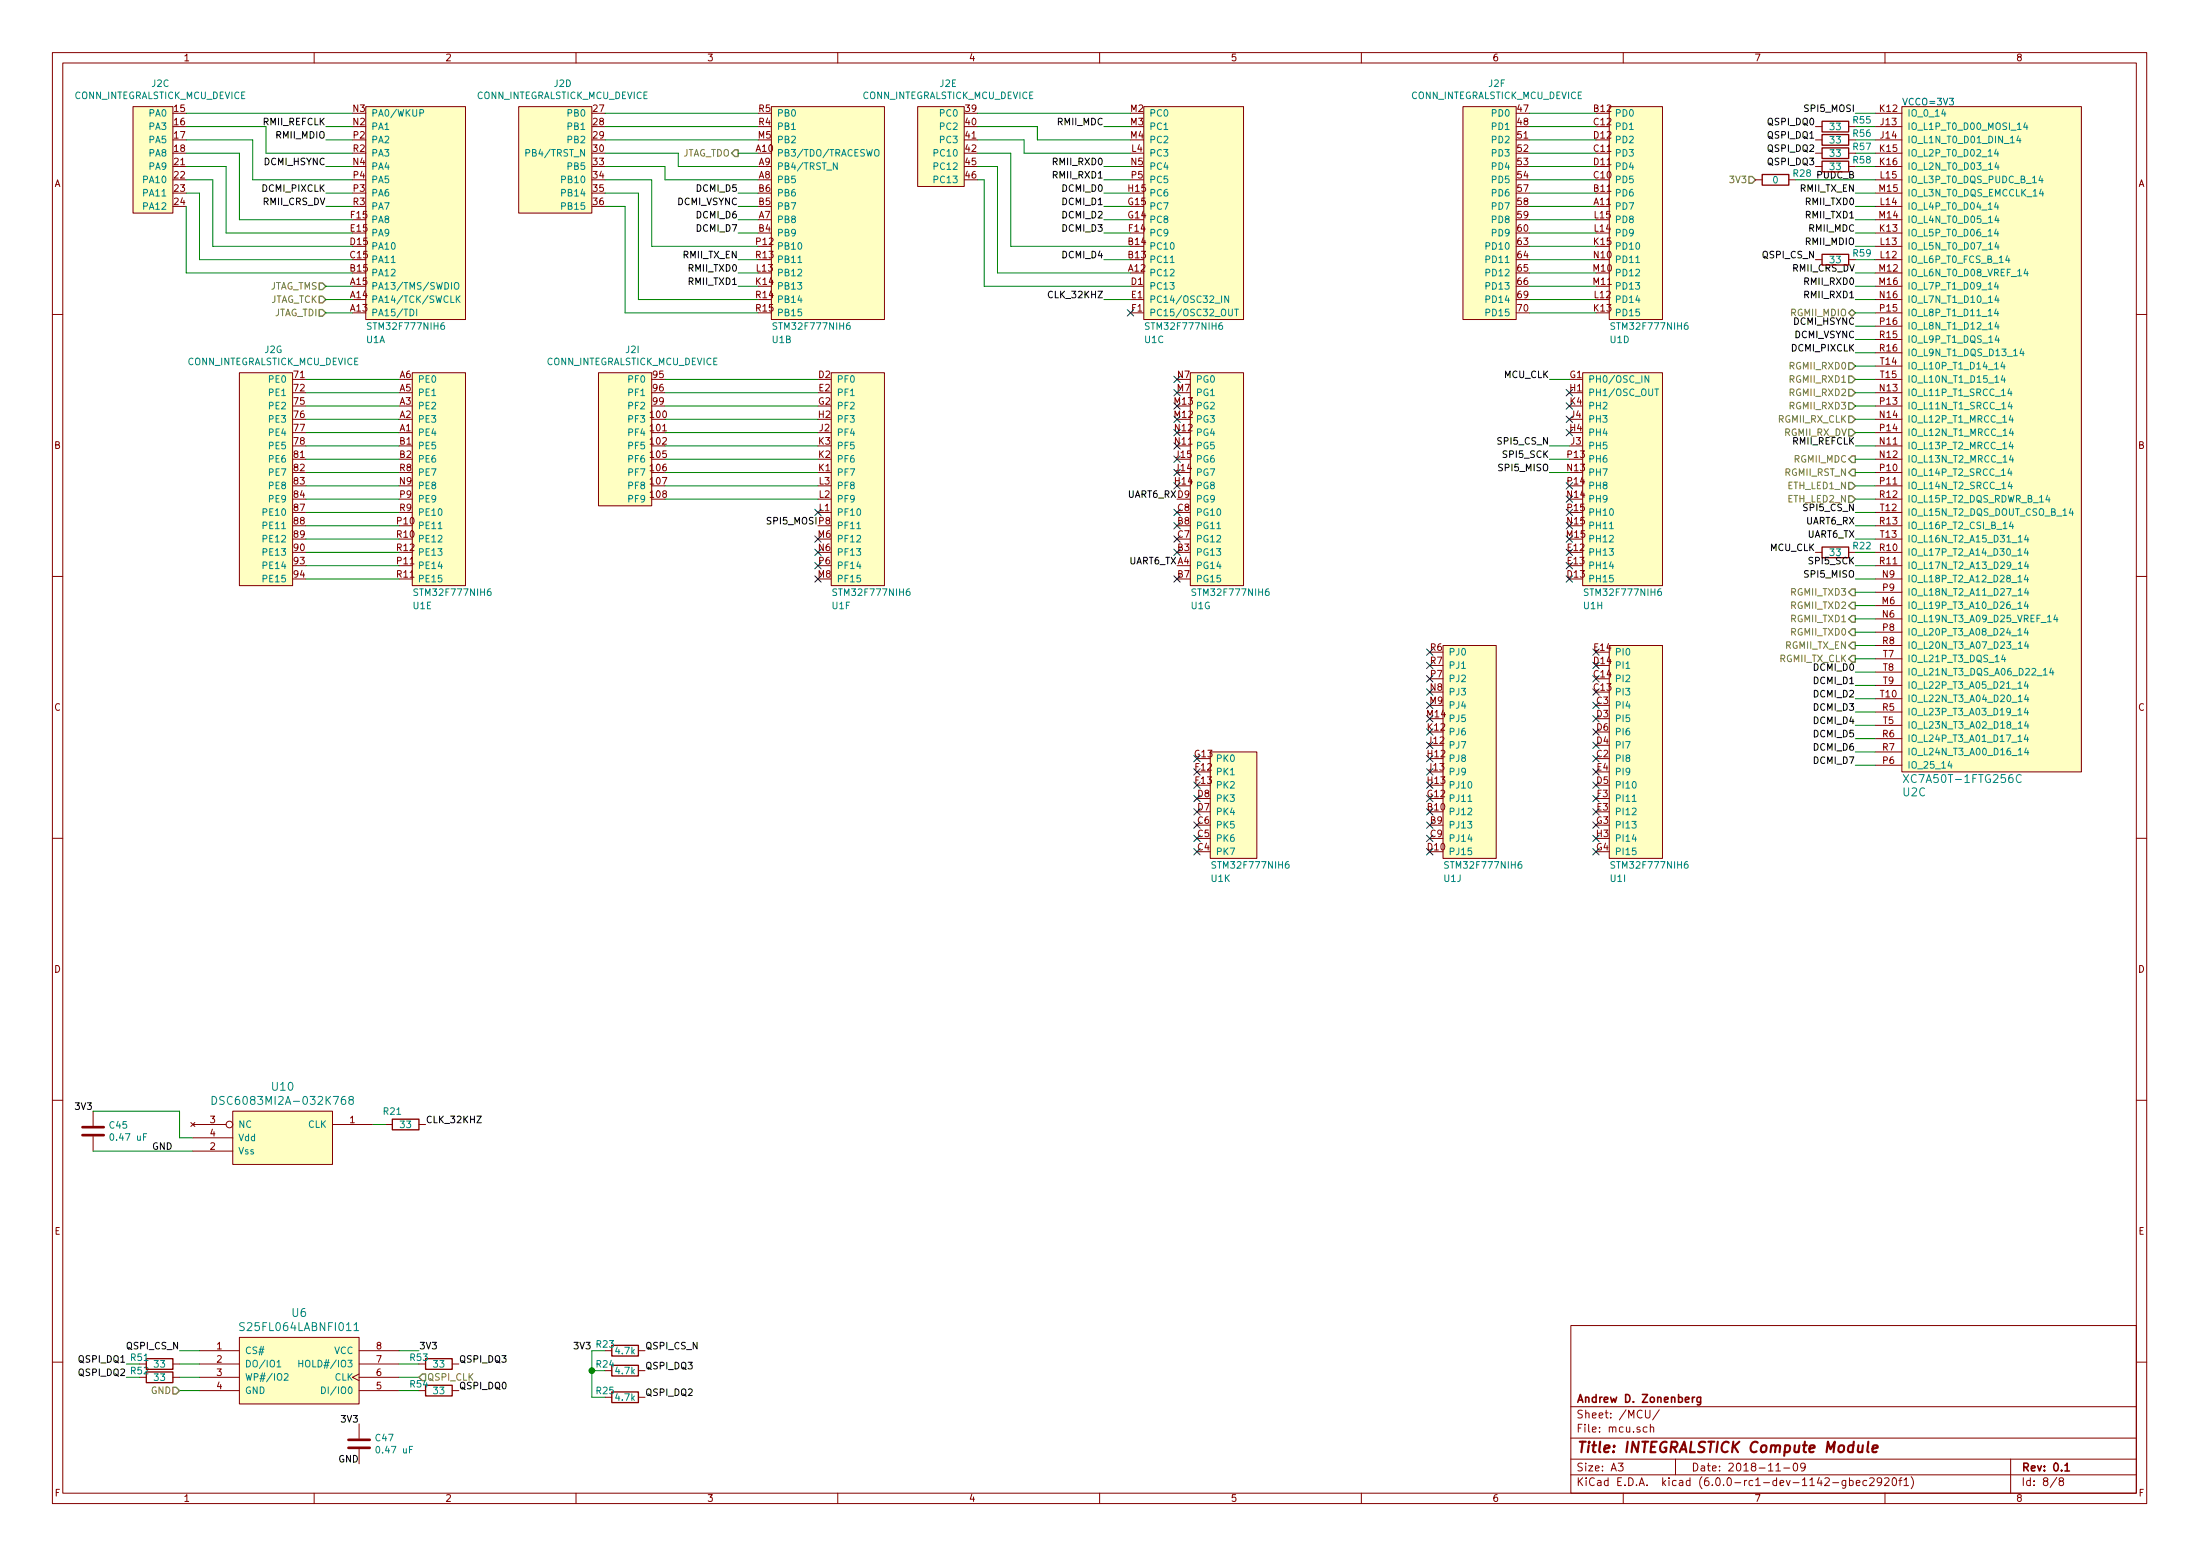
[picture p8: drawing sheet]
EESchema Schematic File Version 4
LIBS:integralstick-cache
EELAYER 29 0
EELAYER END
$Descr A3 16535 11693
encoding utf-8
Sheet 8 8
Title "INTEGRALSTICK Compute Module"
Date "2018-11-09"
Rev "0.1"
Comp "Andrew D. Zonenberg"
Comment1 ""
Comment2 ""
Comment3 ""
Comment4 ""
$EndDescr
$Comp
L st-azonenberg:STM32F777xx-TFBGA216 U?
U 1 1
P 2750 2400
AR Path="/5B6B7005/5B828F78" Ref="U?"  Part="12" 
AR Path="/5B6B7044/5B828F78" Ref="U1"  Part="1" 
F 0 "U1" H 2750 2250 50  0000 L CNN
F 1 "STM32F777NIH6‎" H 2750 2350 50  0000 L CNN
F 2 "azonenberg_pcb:BGA_216_13x13_DEPOP3x3_0.8MM" H 2750 2350 50  0001 C CNN
F 3 "" H 2750 2350 50  0001 C CNN
	1    2750 2400
	1    0    0    -1  
$EndComp
Text HLabel 2450 2150 0    50   Input ~ 0
JTAG_TMS
Text HLabel 2450 2250 0    50   Input ~ 0
JTAG_TCK
Text HLabel 2450 2350 0    50   Input ~ 0
JTAG_TDI
Wire Wire Line
	2450 2350 2650 2350
Wire Wire Line
	2650 2250 2450 2250
Wire Wire Line
	2450 2150 2650 2150
Text Label 2450 950  2    50   ~ 0
RMII_REFCLK
Wire Wire Line
	2450 950  2650 950 
Text Label 2450 1050 2    50   ~ 0
RMII_MDIO
Wire Wire Line
	2450 1050 2650 1050
Text Label 2450 1550 2    50   ~ 0
RMII_CRS_DV
Wire Wire Line
	2450 1550 2650 1550
$Comp
L st-azonenberg:STM32F777xx-TFBGA216 U?
U 3 1
P 8600 2400
AR Path="/5B6B7005/5B8290A8" Ref="U?"  Part="12" 
AR Path="/5B6B7044/5B8290A8" Ref="U1"  Part="3" 
F 0 "U1" H 8600 2250 50  0000 L CNN
F 1 "STM32F777NIH6‎" H 8600 2350 50  0000 L CNN
F 2 "azonenberg_pcb:BGA_216_13x13_DEPOP3x3_0.8MM" H 8600 2350 50  0001 C CNN
F 3 "" H 8600 2350 50  0001 C CNN
	3    8600 2400
	1    0    0    -1  
$EndComp
Text Label 8300 1250 2    50   ~ 0
RMII_RXD0
Text Label 8300 1350 2    50   ~ 0
RMII_RXD1
$Comp
L st-azonenberg:STM32F777xx-TFBGA216 U?
U 2 1
P 5800 2400
AR Path="/5B6B7005/5B8292E7" Ref="U?"  Part="12" 
AR Path="/5B6B7044/5B8292E7" Ref="U1"  Part="2" 
F 0 "U1" H 5800 2250 50  0000 L CNN
F 1 "STM32F777NIH6‎" H 5800 2350 50  0000 L CNN
F 2 "azonenberg_pcb:BGA_216_13x13_DEPOP3x3_0.8MM" H 5800 2350 50  0001 C CNN
F 3 "" H 5800 2350 50  0001 C CNN
	2    5800 2400
	1    0    0    -1  
$EndComp
Text HLabel 5550 1150 0    50   Output ~ 0
JTAG_TDO
Wire Wire Line
	5700 1150 5550 1150
Text Label 5550 1950 2    50   ~ 0
RMII_TX_EN
Wire Wire Line
	5550 1950 5700 1950
Text Label 5550 2050 2    50   ~ 0
RMII_TXD0
Wire Wire Line
	5550 2050 5700 2050
Text Label 5550 2150 2    50   ~ 0
RMII_TXD1
Wire Wire Line
	5550 2150 5700 2150
Text Label 2450 1250 2    50   ~ 0
DCMI_HSYNC
Wire Wire Line
	2450 1250 2650 1250
Text Label 2450 1450 2    50   ~ 0
DCMI_PIXCLK
Wire Wire Line
	2650 1450 2450 1450
Text Label 8300 1450 2    50   ~ 0
DCMI_D0
Wire Wire Line
	8300 1450 8500 1450
Text Label 8300 1550 2    50   ~ 0
DCMI_D1
Wire Wire Line
	8300 1550 8500 1550
Text Label 5550 1450 2    50   ~ 0
DCMI_D5
Wire Wire Line
	5550 1450 5700 1450
Text Label 5550 1550 2    50   ~ 0
DCMI_VSYNC
Wire Wire Line
	5550 1550 5700 1550
Text Label 5550 1650 2    50   ~ 0
DCMI_D6
Wire Wire Line
	5550 1650 5700 1650
Text Label 5550 1750 2    50   ~ 0
DCMI_D7
Wire Wire Line
	5550 1750 5700 1750
Text Label 8300 1650 2    50   ~ 0
DCMI_D2
Text Label 8300 1750 2    50   ~ 0
DCMI_D3
Wire Wire Line
	8300 1750 8500 1750
Wire Wire Line
	8500 1650 8300 1650
Text Label 8300 1950 2    50   ~ 0
DCMI_D4
Wire Wire Line
	8300 1950 8500 1950
$Comp
L xilinx-azonenberg:XC7AxT-xFTG256x U?
U 3 1
P 14300 5750
AR Path="/5B6B700F/5B82D9E4" Ref="U?"  Part="3" 
AR Path="/5B6B7044/5B82D9E4" Ref="U2"  Part="3" 
F 0 "U2" H 14300 5550 60  0000 L CNN
F 1 "XC7A50T-1FTG256C" H 14300 5650 60  0000 L CNN
F 2 "azonenberg_pcb:BGA_256_17x17_FULLARRAY_1MM" H 14300 5750 60  0001 C CNN
F 3 "" H 14300 5750 60  0000 C CNN
	3    14300 5750
	1    0    0    -1  
$EndComp
Text Notes 14300 800  0    50   ~ 0
VCCO=3V3
Text Label 13950 1450 2    50   ~ 0
RMII_TX_EN
Text Label 13950 1550 2    50   ~ 0
RMII_TXD0
Text Label 13950 1650 2    50   ~ 0
RMII_TXD1
Text Label 13950 5550 2    50   ~ 0
DCMI_D5
Text Label 13950 2550 2    50   ~ 0
DCMI_VSYNC
Text Label 13950 5650 2    50   ~ 0
DCMI_D6
Text Label 13950 5750 2    50   ~ 0
DCMI_D7
Text Label 13950 2150 2    50   ~ 0
RMII_RXD0
Text Label 13950 2250 2    50   ~ 0
RMII_RXD1
Text Label 13950 5050 2    50   ~ 0
DCMI_D0
Text Label 13950 5150 2    50   ~ 0
DCMI_D1
Text Label 13950 5250 2    50   ~ 0
DCMI_D2
Text Label 13950 5350 2    50   ~ 0
DCMI_D3
Text Label 13950 5450 2    50   ~ 0
DCMI_D4
Text Label 13950 3350 2    50   ~ 0
RMII_REFCLK
Text Label 13950 1850 2    50   ~ 0
RMII_MDIO
Text Label 13950 2050 2    50   ~ 0
RMII_CRS_DV
Text Label 13950 2450 2    50   ~ 0
DCMI_HSYNC
Text Label 13950 2650 2    50   ~ 0
DCMI_PIXCLK
$Comp
L memory-azonenberg:W25Q80BV U?
U 1 1
P 2250 10550
AR Path="/5B6B700F/5B830EB3" Ref="U?"  Part="1" 
AR Path="/5B6B7044/5B830EB3" Ref="U6"  Part="1" 
F 0 "U6" H 2250 11237 60  0000 C CNN
F 1 "S25FL064LABNFI011‎" H 2250 11131 60  0000 C CNN
F 2 "azonenberg_pcb:DFN_8_1.27MM_6x5MM" H 2250 10550 60  0001 C CNN
F 3 "" H 2250 10550 60  0000 C CNN
	1    2250 10550
	1    0    0    -1  
$EndComp
Text Label 3150 10150 0    50   ~ 0
3V3
Wire Wire Line
	3150 10150 3000 10150
Wire Wire Line
	1350 10450 1500 10450
Text Label 3450 10450 0    50   ~ 0
QSPI_DQ0
Text Label 950  10250 2    50   ~ 0
QSPI_DQ1
Text Label 1350 10150 2    50   ~ 0
QSPI_CS_N
Wire Wire Line
	1350 10150 1500 10150
Wire Wire Line
	1500 10250 1350 10250
Wire Wire Line
	1350 10350 1500 10350
Wire Wire Line
	3150 10450 3000 10450
Text Label 950  10350 2    50   ~ 0
QSPI_DQ2
Text Label 3450 10250 0    50   ~ 0
QSPI_DQ3
Wire Wire Line
	3150 10350 3000 10350
Wire Wire Line
	3000 10250 3150 10250
Text Label 13650 950  2    50   ~ 0
QSPI_DQ0
Text Label 13650 1050 2    50   ~ 0
QSPI_DQ1
Text Label 13650 1150 2    50   ~ 0
QSPI_DQ2
Text Label 13650 1250 2    50   ~ 0
QSPI_DQ3
Wire Wire Line
	13950 1250 14100 1250
Wire Wire Line
	14100 1150 13950 1150
Wire Wire Line
	13950 1050 14100 1050
Wire Wire Line
	14100 950  13950 950 
Text Label 13650 1950 2    50   ~ 0
QSPI_CS_N
Wire Wire Line
	13950 1950 14100 1950
Text Label 8300 950  2    50   ~ 0
RMII_MDC
Wire Wire Line
	8300 950  8500 950 
Wire Wire Line
	8300 1350 8500 1350
Wire Wire Line
	8300 1250 8500 1250
Text Label 13950 1750 2    50   ~ 0
RMII_MDC
Wire Wire Line
	13950 1450 14100 1450
Wire Wire Line
	14100 1550 13950 1550
Wire Wire Line
	13950 1650 14100 1650
Wire Wire Line
	14100 1750 13950 1750
Wire Wire Line
	13950 1850 14100 1850
Wire Wire Line
	14100 2050 13950 2050
Wire Wire Line
	13950 2150 14100 2150
Wire Wire Line
	13950 2250 14100 2250
Wire Wire Line
	14100 3350 13950 3350
Wire Wire Line
	14100 2650 13950 2650
Wire Wire Line
	13950 2550 14100 2550
Wire Wire Line
	14100 2450 13950 2450
Wire Wire Line
	13950 5050 14100 5050
Wire Wire Line
	14100 5150 13950 5150
Wire Wire Line
	13950 5250 14100 5250
Wire Wire Line
	14100 5350 13950 5350
Wire Wire Line
	13950 5450 14100 5450
Wire Wire Line
	14100 5550 13950 5550
Wire Wire Line
	13950 5650 14100 5650
Wire Wire Line
	14100 5750 13950 5750
Text HLabel 13950 4950 0    50   Output ~ 0
RGMII_TX_CLK
Text HLabel 13950 4850 0    50   Output ~ 0
RGMII_TX_EN
Text HLabel 13950 4750 0    50   Output ~ 0
RGMII_TXD0
Text HLabel 13950 4650 0    50   Output ~ 0
RGMII_TXD1
Text HLabel 13950 4550 0    50   Output ~ 0
RGMII_TXD2
Text HLabel 13950 4450 0    50   Output ~ 0
RGMII_TXD3
Wire Wire Line
	13950 4450 14100 4450
Wire Wire Line
	14100 4550 13950 4550
Wire Wire Line
	13950 4650 14100 4650
Wire Wire Line
	14100 4750 13950 4750
Wire Wire Line
	13950 4850 14100 4850
Wire Wire Line
	14100 4950 13950 4950
Text HLabel 13950 3150 0    50   Input ~ 0
RGMII_RX_CLK
Text HLabel 13950 3250 0    50   Input ~ 0
RGMII_RX_DV
Text HLabel 13950 2750 0    50   Input ~ 0
RGMII_RXD0
Text HLabel 13950 2850 0    50   Input ~ 0
RGMII_RXD1
Text HLabel 13950 2950 0    50   Input ~ 0
RGMII_RXD2
Text HLabel 13950 3050 0    50   Input ~ 0
RGMII_RXD3
Wire Wire Line
	13950 2750 14100 2750
Wire Wire Line
	14100 2850 13950 2850
Wire Wire Line
	13950 2950 14100 2950
Wire Wire Line
	14100 3050 13950 3050
Wire Wire Line
	13950 3150 14100 3150
Wire Wire Line
	14100 3250 13950 3250
Text HLabel 13950 2350 0    50   BiDi ~ 0
RGMII_MDIO
Text HLabel 13950 3450 0    50   Output ~ 0
RGMII_MDC
Wire Wire Line
	13950 3450 14100 3450
Wire Wire Line
	14100 2350 13950 2350
Text HLabel 13950 3550 0    50   Output ~ 0
RGMII_RST_N
Wire Wire Line
	13950 3550 14100 3550
$Comp
L st-azonenberg:STM32F777xx-TFBGA216 U?
U 4 1
P 12100 2400
AR Path="/5B6B7005/5B7A8EF1" Ref="U?"  Part="12" 
AR Path="/5B6B7044/5B7A8EF1" Ref="U1"  Part="4" 
F 0 "U1" H 12100 2250 50  0000 L CNN
F 1 "STM32F777NIH6‎" H 12100 2350 50  0000 L CNN
F 2 "azonenberg_pcb:BGA_216_13x13_DEPOP3x3_0.8MM" H 12100 2350 50  0001 C CNN
F 3 "" H 12100 2350 50  0001 C CNN
	4    12100 2400
	1    0    0    -1  
$EndComp
$Comp
L st-azonenberg:STM32F777xx-TFBGA216 U?
U 5 1
P 3100 4400
AR Path="/5B6B7005/5B7A8FD3" Ref="U?"  Part="12" 
AR Path="/5B6B7044/5B7A8FD3" Ref="U1"  Part="5" 
F 0 "U1" H 3100 4250 50  0000 L CNN
F 1 "STM32F777NIH6‎" H 3100 4350 50  0000 L CNN
F 2 "azonenberg_pcb:BGA_216_13x13_DEPOP3x3_0.8MM" H 3100 4350 50  0001 C CNN
F 3 "" H 3100 4350 50  0001 C CNN
	5    3100 4400
	1    0    0    -1  
$EndComp
$Comp
L st-azonenberg:STM32F777xx-TFBGA216 U?
U 6 1
P 6250 4400
AR Path="/5B6B7005/5B7A9097" Ref="U?"  Part="12" 
AR Path="/5B6B7044/5B7A9097" Ref="U1"  Part="6" 
F 0 "U1" H 6250 4250 50  0000 L CNN
F 1 "STM32F777NIH6‎" H 6250 4350 50  0000 L CNN
F 2 "azonenberg_pcb:BGA_216_13x13_DEPOP3x3_0.8MM" H 6250 4350 50  0001 C CNN
F 3 "" H 6250 4350 50  0001 C CNN
	6    6250 4400
	1    0    0    -1  
$EndComp
$Comp
L st-azonenberg:STM32F777xx-TFBGA216 U?
U 7 1
P 8950 4400
AR Path="/5B6B7005/5B7A9129" Ref="U?"  Part="12" 
AR Path="/5B6B7044/5B7A9129" Ref="U1"  Part="7" 
F 0 "U1" H 8950 4250 50  0000 L CNN
F 1 "STM32F777NIH6‎" H 8950 4350 50  0000 L CNN
F 2 "azonenberg_pcb:BGA_216_13x13_DEPOP3x3_0.8MM" H 8950 4350 50  0001 C CNN
F 3 "" H 8950 4350 50  0001 C CNN
	7    8950 4400
	1    0    0    -1  
$EndComp
$Comp
L st-azonenberg:STM32F777xx-TFBGA216 U?
U 8 1
P 11900 4400
AR Path="/5B6B7005/5B7AA445" Ref="U?"  Part="12" 
AR Path="/5B6B7044/5B7AA445" Ref="U1"  Part="8" 
F 0 "U1" H 11900 4250 50  0000 L CNN
F 1 "STM32F777NIH6‎" H 11900 4350 50  0000 L CNN
F 2 "azonenberg_pcb:BGA_216_13x13_DEPOP3x3_0.8MM" H 11900 4350 50  0001 C CNN
F 3 "" H 11900 4350 50  0001 C CNN
	8    11900 4400
	1    0    0    -1  
$EndComp
$Comp
L st-azonenberg:STM32F777xx-TFBGA216 U?
U 9 1
P 12100 6450
AR Path="/5B6B7005/5B7AA4F3" Ref="U?"  Part="12" 
AR Path="/5B6B7044/5B7AA4F3" Ref="U1"  Part="9" 
F 0 "U1" H 12100 6300 50  0000 L CNN
F 1 "STM32F777NIH6‎" H 12100 6400 50  0000 L CNN
F 2 "azonenberg_pcb:BGA_216_13x13_DEPOP3x3_0.8MM" H 12100 6400 50  0001 C CNN
F 3 "" H 12100 6400 50  0001 C CNN
	9    12100 6450
	1    0    0    -1  
$EndComp
$Comp
L st-azonenberg:STM32F777xx-TFBGA216 U?
U 10 1
P 10850 6450
AR Path="/5B6B7005/5B7AA5AB" Ref="U?"  Part="12" 
AR Path="/5B6B7044/5B7AA5AB" Ref="U1"  Part="10" 
F 0 "U1" H 10850 6300 50  0000 L CNN
F 1 "STM32F777NIH6‎" H 10850 6400 50  0000 L CNN
F 2 "azonenberg_pcb:BGA_216_13x13_DEPOP3x3_0.8MM" H 10850 6400 50  0001 C CNN
F 3 "" H 10850 6400 50  0001 C CNN
	10   10850 6450
	1    0    0    -1  
$EndComp
$Comp
L st-azonenberg:STM32F777xx-TFBGA216 U?
U 11 1
P 9100 6450
AR Path="/5B6B7005/5B7AA663" Ref="U?"  Part="12" 
AR Path="/5B6B7044/5B7AA663" Ref="U1"  Part="11" 
F 0 "U1" H 9100 6300 50  0000 L CNN
F 1 "STM32F777NIH6‎" H 9100 6400 50  0000 L CNN
F 2 "azonenberg_pcb:BGA_216_13x13_DEPOP3x3_0.8MM" H 9100 6400 50  0001 C CNN
F 3 "" H 9100 6400 50  0001 C CNN
	11   9100 6450
	1    0    0    -1  
$EndComp
$Comp
L special-azonenberg:CONN_INTEGRALSTICK_MCU_DEVICE J2
U 3 1
P 1300 1600
F 0 "J2" H 1394 2575 50  0000 C CNN
F 1 "CONN_INTEGRALSTICK_MCU_DEVICE" H 1394 2484 50  0000 C CNN
F 2 "" H 1300 1600 50  0001 C CNN
F 3 "" H 1300 1600 50  0001 C CNN
	3    1300 1600
	-1   0    0    -1  
$EndComp
Wire Wire Line
	1400 1550 1400 2050
Wire Wire Line
	1400 2050 2650 2050
Wire Wire Line
	1400 1450 1500 1450
Wire Wire Line
	1500 1450 1500 1950
Wire Wire Line
	1500 1950 2650 1950
Wire Wire Line
	1400 1350 1600 1350
Wire Wire Line
	1600 1350 1600 1850
Wire Wire Line
	1600 1850 2650 1850
Wire Wire Line
	1400 1250 1700 1250
Wire Wire Line
	1700 1250 1700 1750
Wire Wire Line
	1700 1750 2650 1750
Wire Wire Line
	1800 1150 1800 1650
Wire Wire Line
	1800 1650 2650 1650
Wire Wire Line
	1400 1150 1800 1150
Wire Wire Line
	1400 1050 1900 1050
Wire Wire Line
	1900 1050 1900 1350
Wire Wire Line
	1900 1350 2650 1350
Wire Wire Line
	1400 950  2000 950 
Wire Wire Line
	2000 950  2000 1150
Wire Wire Line
	2000 1150 2650 1150
Wire Wire Line
	2650 850  1400 850 
$Comp
L special-azonenberg:CONN_INTEGRALSTICK_MCU_DEVICE J2
U 4 1
P 4450 1600
F 0 "J2" H 4669 2575 50  0000 C CNN
F 1 "CONN_INTEGRALSTICK_MCU_DEVICE" H 4669 2484 50  0000 C CNN
F 2 "" H 4450 1600 50  0001 C CNN
F 3 "" H 4450 1600 50  0001 C CNN
	4    4450 1600
	-1   0    0    -1  
$EndComp
Wire Wire Line
	4550 850  5700 850 
Wire Wire Line
	4550 950  5700 950 
Wire Wire Line
	4550 1050 5700 1050
Wire Wire Line
	4550 1150 5100 1150
Wire Wire Line
	5100 1150 5100 1250
Wire Wire Line
	5100 1250 5700 1250
Wire Wire Line
	4550 1250 5000 1250
Wire Wire Line
	5000 1250 5000 1350
Wire Wire Line
	5000 1350 5700 1350
Wire Wire Line
	4550 1350 4900 1350
Wire Wire Line
	4900 1350 4900 1850
Wire Wire Line
	4900 1850 5700 1850
Wire Wire Line
	4550 1450 4800 1450
Wire Wire Line
	4800 1450 4800 2250
Wire Wire Line
	4800 2250 5700 2250
Wire Wire Line
	4550 1550 4700 1550
Wire Wire Line
	4700 1550 4700 2350
Wire Wire Line
	4700 2350 5700 2350
$Comp
L special-azonenberg:CONN_INTEGRALSTICK_MCU_DEVICE J2
U 5 1
P 7250 1400
F 0 "J2" H 7369 2175 50  0000 C CNN
F 1 "CONN_INTEGRALSTICK_MCU_DEVICE" H 7369 2084 50  0000 C CNN
F 2 "" H 7250 1400 50  0001 C CNN
F 3 "" H 7250 1400 50  0001 C CNN
	5    7250 1400
	-1   0    0    -1  
$EndComp
Wire Wire Line
	7350 850  8500 850 
Wire Wire Line
	7350 950  7800 950 
Wire Wire Line
	7800 950  7800 1050
Wire Wire Line
	7800 1050 8500 1050
Wire Wire Line
	7350 1050 7700 1050
Wire Wire Line
	7700 1050 7700 1150
Wire Wire Line
	7700 1150 8500 1150
Wire Wire Line
	7350 1150 7600 1150
Wire Wire Line
	7600 1150 7600 1850
Wire Wire Line
	7600 1850 8500 1850
Wire Wire Line
	7350 1250 7500 1250
Wire Wire Line
	7500 1250 7500 2050
Wire Wire Line
	7500 2050 8500 2050
Wire Wire Line
	7350 1350 7400 1350
Wire Wire Line
	7400 1350 7400 2150
Wire Wire Line
	7400 2150 8500 2150
$Comp
L special-azonenberg:CONN_INTEGRALSTICK_MCU_DEVICE J2
U 6 1
P 11400 2400
F 0 "J2" H 11544 4175 50  0000 C CNN
F 1 "CONN_INTEGRALSTICK_MCU_DEVICE" H 11544 4084 50  0000 C CNN
F 2 "" H 11400 2400 50  0001 C CNN
F 3 "" H 11400 2400 50  0001 C CNN
	6    11400 2400
	-1   0    0    -1  
$EndComp
Wire Wire Line
	11500 2350 12000 2350
Wire Wire Line
	12000 2250 11500 2250
Wire Wire Line
	11500 2150 12000 2150
Wire Wire Line
	11500 850  12000 850 
Wire Wire Line
	12000 950  11500 950 
Wire Wire Line
	11500 1050 12000 1050
Wire Wire Line
	12000 1150 11500 1150
Wire Wire Line
	11500 1250 12000 1250
Wire Wire Line
	12000 1350 11500 1350
Wire Wire Line
	11500 1450 12000 1450
Wire Wire Line
	12000 1550 11500 1550
Wire Wire Line
	11500 1650 12000 1650
Wire Wire Line
	12000 1750 11500 1750
Wire Wire Line
	11500 1850 12000 1850
Wire Wire Line
	12000 1950 11500 1950
Wire Wire Line
	11500 2050 12000 2050
$Comp
L special-azonenberg:CONN_INTEGRALSTICK_MCU_DEVICE J2
U 7 1
P 2200 4400
F 0 "J2" H 2344 6175 50  0000 C CNN
F 1 "CONN_INTEGRALSTICK_MCU_DEVICE" H 2344 6084 50  0000 C CNN
F 2 "" H 2200 4400 50  0001 C CNN
F 3 "" H 2200 4400 50  0001 C CNN
	7    2200 4400
	-1   0    0    -1  
$EndComp
Wire Wire Line
	2300 2850 3000 2850
Wire Wire Line
	3000 2950 2300 2950
Wire Wire Line
	2300 3050 3000 3050
Wire Wire Line
	3000 3150 2300 3150
Wire Wire Line
	2300 3250 3000 3250
Wire Wire Line
	3000 3350 2300 3350
Wire Wire Line
	2300 3450 3000 3450
Wire Wire Line
	2300 3550 3000 3550
Wire Wire Line
	3000 3650 2300 3650
Wire Wire Line
	2300 3750 3000 3750
Wire Wire Line
	3000 3850 2300 3850
Wire Wire Line
	2300 3950 3000 3950
Wire Wire Line
	3000 4050 2300 4050
Wire Wire Line
	2300 4150 3000 4150
Wire Wire Line
	3000 4250 2300 4250
Wire Wire Line
	2300 4350 3000 4350
$Comp
L special-azonenberg:CONN_INTEGRALSTICK_MCU_DEVICE J2
U 9 1
P 4900 3800
F 0 "J2" H 5044 4975 50  0000 C CNN
F 1 "CONN_INTEGRALSTICK_MCU_DEVICE" H 5044 4884 50  0000 C CNN
F 2 "" H 4900 3800 50  0001 C CNN
F 3 "" H 4900 3800 50  0001 C CNN
	9    4900 3800
	-1   0    0    -1  
$EndComp
Wire Wire Line
	5000 2850 6150 2850
Wire Wire Line
	6150 2950 5000 2950
Wire Wire Line
	5000 3050 6150 3050
Wire Wire Line
	5000 3150 6150 3150
Wire Wire Line
	6150 3250 5000 3250
Wire Wire Line
	5000 3350 6150 3350
Wire Wire Line
	6150 3450 5000 3450
Wire Wire Line
	5000 3550 6150 3550
Wire Wire Line
	6150 3650 5000 3650
Wire Wire Line
	5000 3750 6150 3750
NoConn ~ 6150 3850
NoConn ~ 6150 4050
NoConn ~ 6150 4150
NoConn ~ 6150 4250
NoConn ~ 6150 4350
NoConn ~ 8850 4350
NoConn ~ 8850 4150
NoConn ~ 8850 4050
NoConn ~ 8850 3950
NoConn ~ 8850 3850
NoConn ~ 8850 3650
NoConn ~ 8850 3550
NoConn ~ 8850 3450
NoConn ~ 8850 3350
NoConn ~ 8850 3250
NoConn ~ 8850 3150
NoConn ~ 8850 3050
NoConn ~ 8850 2950
NoConn ~ 8850 2850
NoConn ~ 11800 3050
NoConn ~ 11800 3150
NoConn ~ 11800 3650
NoConn ~ 11800 3750
NoConn ~ 11800 3850
NoConn ~ 11800 3950
NoConn ~ 11800 4050
NoConn ~ 11800 4150
NoConn ~ 11800 4250
NoConn ~ 11800 4350
NoConn ~ 12000 6400
NoConn ~ 12000 6300
NoConn ~ 12000 6200
NoConn ~ 12000 6100
NoConn ~ 12000 6000
NoConn ~ 12000 5900
NoConn ~ 12000 5800
NoConn ~ 12000 5700
NoConn ~ 12000 5600
NoConn ~ 12000 5500
NoConn ~ 12000 5400
NoConn ~ 12000 5300
NoConn ~ 12000 5200
NoConn ~ 12000 5100
NoConn ~ 12000 5000
NoConn ~ 12000 4900
NoConn ~ 10750 6400
NoConn ~ 10750 6300
NoConn ~ 10750 6200
NoConn ~ 10750 6100
NoConn ~ 10750 6000
NoConn ~ 10750 5900
NoConn ~ 10750 5800
NoConn ~ 10750 5700
NoConn ~ 10750 5600
NoConn ~ 9000 6400
NoConn ~ 9000 6300
NoConn ~ 9000 6200
NoConn ~ 9000 6100
NoConn ~ 9000 6000
NoConn ~ 9000 5900
NoConn ~ 9000 5800
NoConn ~ 9000 5700
NoConn ~ 10750 5500
NoConn ~ 10750 5400
NoConn ~ 10750 5300
NoConn ~ 10750 5200
NoConn ~ 10750 5100
NoConn ~ 10750 5000
NoConn ~ 10750 4900
Wire Wire Line
	13950 3650 14100 3650
Wire Wire Line
	13950 3750 14100 3750
Text HLabel 13950 3650 0    50   Input ~ 0
ETH_LED1_N
Text HLabel 13950 3750 0    50   Input ~ 0
ETH_LED2_N
Text HLabel 13200 1350 0    50   Input ~ 0
3V3
Text HLabel 1350 10450 0    50   Input ~ 0
GND
$Comp
L device:R R23
U 1 1
P 4700 10150
F 0 "R23" V 4650 10000 50  0000 C CNN
F 1 "4.7k" V 4700 10150 50  0000 C CNN
F 2 "" V 4630 10150 50  0001 C CNN
F 3 "" H 4700 10150 50  0001 C CNN
	1    4700 10150
	0    1    1    0   
$EndComp
Text Label 4450 10150 2    50   ~ 0
3V3
Text Label 4850 10150 0    50   ~ 0
QSPI_CS_N
Text Label 4850 10300 0    50   ~ 0
QSPI_DQ3
$Comp
L device:R R24
U 1 1
P 4700 10300
F 0 "R24" V 4650 10150 50  0000 C CNN
F 1 "4.7k" V 4700 10300 50  0000 C CNN
F 2 "" V 4630 10300 50  0001 C CNN
F 3 "" H 4700 10300 50  0001 C CNN
	1    4700 10300
	0    1    1    0   
$EndComp
Text Label 4850 10500 0    50   ~ 0
QSPI_DQ2
$Comp
L device:R R25
U 1 1
P 4700 10500
F 0 "R25" V 4650 10350 50  0000 C CNN
F 1 "4.7k" V 4700 10500 50  0000 C CNN
F 2 "" V 4630 10500 50  0001 C CNN
F 3 "" H 4700 10500 50  0001 C CNN
	1    4700 10500
	0    1    1    0   
$EndComp
Wire Wire Line
	4450 10150 4450 10300
Wire Wire Line
	4450 10500 4550 10500
Wire Wire Line
	4550 10300 4450 10300
Connection ~ 4450 10300
Wire Wire Line
	4450 10300 4450 10500
Wire Wire Line
	4550 10150 4450 10150
$Comp
L device:C C47
U 1 1
P 2700 10850
F 0 "C47" H 2815 10896 50  0000 L CNN
F 1 "0.47 uF" H 2815 10805 50  0000 L CNN
F 2 "" H 2738 10700 50  0001 C CNN
F 3 "" H 2700 10850 50  0001 C CNN
	1    2700 10850
	1    0    0    -1  
$EndComp
Text Label 2700 10700 2    50   ~ 0
3V3
Text Label 2700 11000 2    50   ~ 0
GND
NoConn ~ 11800 2950
Text Label 700  8350 2    50   ~ 0
3V3
Wire Wire Line
	1350 8550 1450 8550
Text Label 1300 8650 2    50   ~ 0
GND
$Comp
L device:R R21
U 1 1
P 3050 8450
F 0 "R21" V 2950 8350 50  0000 C CNN
F 1 "33" V 3050 8450 50  0000 C CNN
F 2 "" V 2980 8450 50  0001 C CNN
F 3 "" H 3050 8450 50  0001 C CNN
	1    3050 8450
	0    1    1    0   
$EndComp
Wire Wire Line
	2900 8450 2800 8450
Text Label 3200 8450 0    50   ~ 0
CLK_32KHZ
$Comp
L device:C C45
U 1 1
P 700 8500
F 0 "C45" H 815 8546 50  0000 L CNN
F 1 "0.47 uF" H 815 8455 50  0000 L CNN
F 2 "" H 738 8350 50  0001 C CNN
F 3 "" H 700 8500 50  0001 C CNN
	1    700  8500
	1    0    0    -1  
$EndComp
Wire Wire Line
	700  8650 1450 8650
Wire Wire Line
	700  8350 1350 8350
Text Label 8300 2250 2    50   ~ 0
CLK_32KHZ
Wire Wire Line
	8300 2250 8500 2250
NoConn ~ 8500 2350
$Comp
L device:R R22
U 1 1
P 13800 4150
F 0 "R22" V 13750 4350 50  0000 C CNN
F 1 "33" V 13800 4150 50  0000 C CNN
F 2 "" V 13730 4150 50  0001 C CNN
F 3 "" H 13800 4150 50  0001 C CNN
	1    13800 4150
	0    1    1    0   
$EndComp
Text Label 13650 4150 2    50   ~ 0
MCU_CLK
Text Label 11650 2850 2    50   ~ 0
MCU_CLK
Wire Wire Line
	11650 2850 11800 2850
Text HLabel 3150 10350 2    50   Input ~ 0
QSPI_CLK
$Comp
L device:R R28
U 1 1
P 13350 1350
F 0 "R28" V 13300 1550 50  0000 C CNN
F 1 "0" V 13350 1350 50  0000 C CNN
F 2 "" V 13280 1350 50  0001 C CNN
F 3 "" H 13350 1350 50  0001 C CNN
	1    13350 1350
	0    1    1    0   
$EndComp
Text Label 13950 1350 2    50   ~ 0
PUDC_B
Wire Wire Line
	13500 1350 14100 1350
Text Label 8850 3750 2    50   ~ 0
UART6_RX
Text Label 8850 4250 2    50   ~ 0
UART6_TX
Text Label 13950 3950 2    50   ~ 0
UART6_RX
Text Label 13950 4050 2    50   ~ 0
UART6_TX
Wire Wire Line
	14100 3950 13950 3950
Wire Wire Line
	13950 4050 14100 4050
Wire Wire Line
	14100 4150 13950 4150
Wire Wire Line
	11650 3350 11800 3350
NoConn ~ 11800 3250
Wire Wire Line
	11650 3450 11800 3450
Wire Wire Line
	11650 3550 11800 3550
Text Label 11650 3350 2    50   ~ 0
SPI5_CS_N
Text Label 11650 3450 2    50   ~ 0
SPI5_SCK
Text Label 11650 3550 2    50   ~ 0
SPI5_MISO
Text Label 6150 3950 2    50   ~ 0
SPI5_MOSI
Text Label 13950 850  2    50   ~ 0
SPI5_MOSI
Wire Wire Line
	14100 850  13950 850 
Text Label 13950 3850 2    50   ~ 0
SPI5_CS_N
Text Label 13950 4250 2    50   ~ 0
SPI5_SCK
Text Label 13950 4350 2    50   ~ 0
SPI5_MISO
Wire Wire Line
	13950 3850 14100 3850
Wire Wire Line
	13950 4250 14100 4250
Wire Wire Line
	13950 4350 14100 4350
$Comp
L osc-azonenberg:DSC6083 U10
U 1 1
P 2150 8450
F 0 "U10" H 2125 8737 60  0000 C CNN
F 1 "DSC6083MI2A-032K768" H 2125 8631 60  0000 C CNN
F 2 "" H 2150 8450 60  0000 C CNN
F 3 "" H 2150 8450 60  0000 C CNN
	1    2150 8450
	1    0    0    -1  
$EndComp
Wire Wire Line
	1350 8350 1350 8550
$Comp
L device:R R53
U 1 1
P 3300 10250
F 0 "R53" V 3250 10100 50  0000 C CNN
F 1 "33" V 3300 10250 50  0000 C CNN
F 2 "" V 3230 10250 50  0001 C CNN
F 3 "" H 3300 10250 50  0001 C CNN
	1    3300 10250
	0    1    1    0   
$EndComp
$Comp
L device:R R54
U 1 1
P 3300 10450
F 0 "R54" V 3250 10300 50  0000 C CNN
F 1 "33" V 3300 10450 50  0000 C CNN
F 2 "" V 3230 10450 50  0001 C CNN
F 3 "" H 3300 10450 50  0001 C CNN
	1    3300 10450
	0    1    1    0   
$EndComp
$Comp
L device:R R52
U 1 1
P 1200 10350
F 0 "R52" V 1150 10200 50  0000 C CNN
F 1 "33" V 1200 10350 50  0000 C CNN
F 2 "" V 1130 10350 50  0001 C CNN
F 3 "" H 1200 10350 50  0001 C CNN
	1    1200 10350
	0    1    1    0   
$EndComp
$Comp
L device:R R51
U 1 1
P 1200 10250
F 0 "R51" V 1150 10100 50  0000 C CNN
F 1 "33" V 1200 10250 50  0000 C CNN
F 2 "" V 1130 10250 50  0001 C CNN
F 3 "" H 1200 10250 50  0001 C CNN
	1    1200 10250
	0    1    1    0   
$EndComp
Wire Wire Line
	950  10250 1050 10250
Wire Wire Line
	1050 10350 950  10350
$Comp
L device:R R55
U 1 1
P 13800 950
F 0 "R55" V 13750 1150 50  0000 C CNN
F 1 "33" V 13800 950 50  0000 C CNN
F 2 "" V 13730 950 50  0001 C CNN
F 3 "" H 13800 950 50  0001 C CNN
	1    13800 950 
	0    1    1    0   
$EndComp
$Comp
L device:R R56
U 1 1
P 13800 1050
F 0 "R56" V 13750 1250 50  0000 C CNN
F 1 "33" V 13800 1050 50  0000 C CNN
F 2 "" V 13730 1050 50  0001 C CNN
F 3 "" H 13800 1050 50  0001 C CNN
	1    13800 1050
	0    1    1    0   
$EndComp
$Comp
L device:R R57
U 1 1
P 13800 1150
F 0 "R57" V 13750 1350 50  0000 C CNN
F 1 "33" V 13800 1150 50  0000 C CNN
F 2 "" V 13730 1150 50  0001 C CNN
F 3 "" H 13800 1150 50  0001 C CNN
	1    13800 1150
	0    1    1    0   
$EndComp
$Comp
L device:R R58
U 1 1
P 13800 1250
F 0 "R58" V 13750 1450 50  0000 C CNN
F 1 "33" V 13800 1250 50  0000 C CNN
F 2 "" V 13730 1250 50  0001 C CNN
F 3 "" H 13800 1250 50  0001 C CNN
	1    13800 1250
	0    1    1    0   
$EndComp
$Comp
L device:R R59
U 1 1
P 13800 1950
F 0 "R59" V 13750 2150 50  0000 C CNN
F 1 "33" V 13800 1950 50  0000 C CNN
F 2 "" V 13730 1950 50  0001 C CNN
F 3 "" H 13800 1950 50  0001 C CNN
	1    13800 1950
	0    1    1    0   
$EndComp
$EndSCHEMATC
